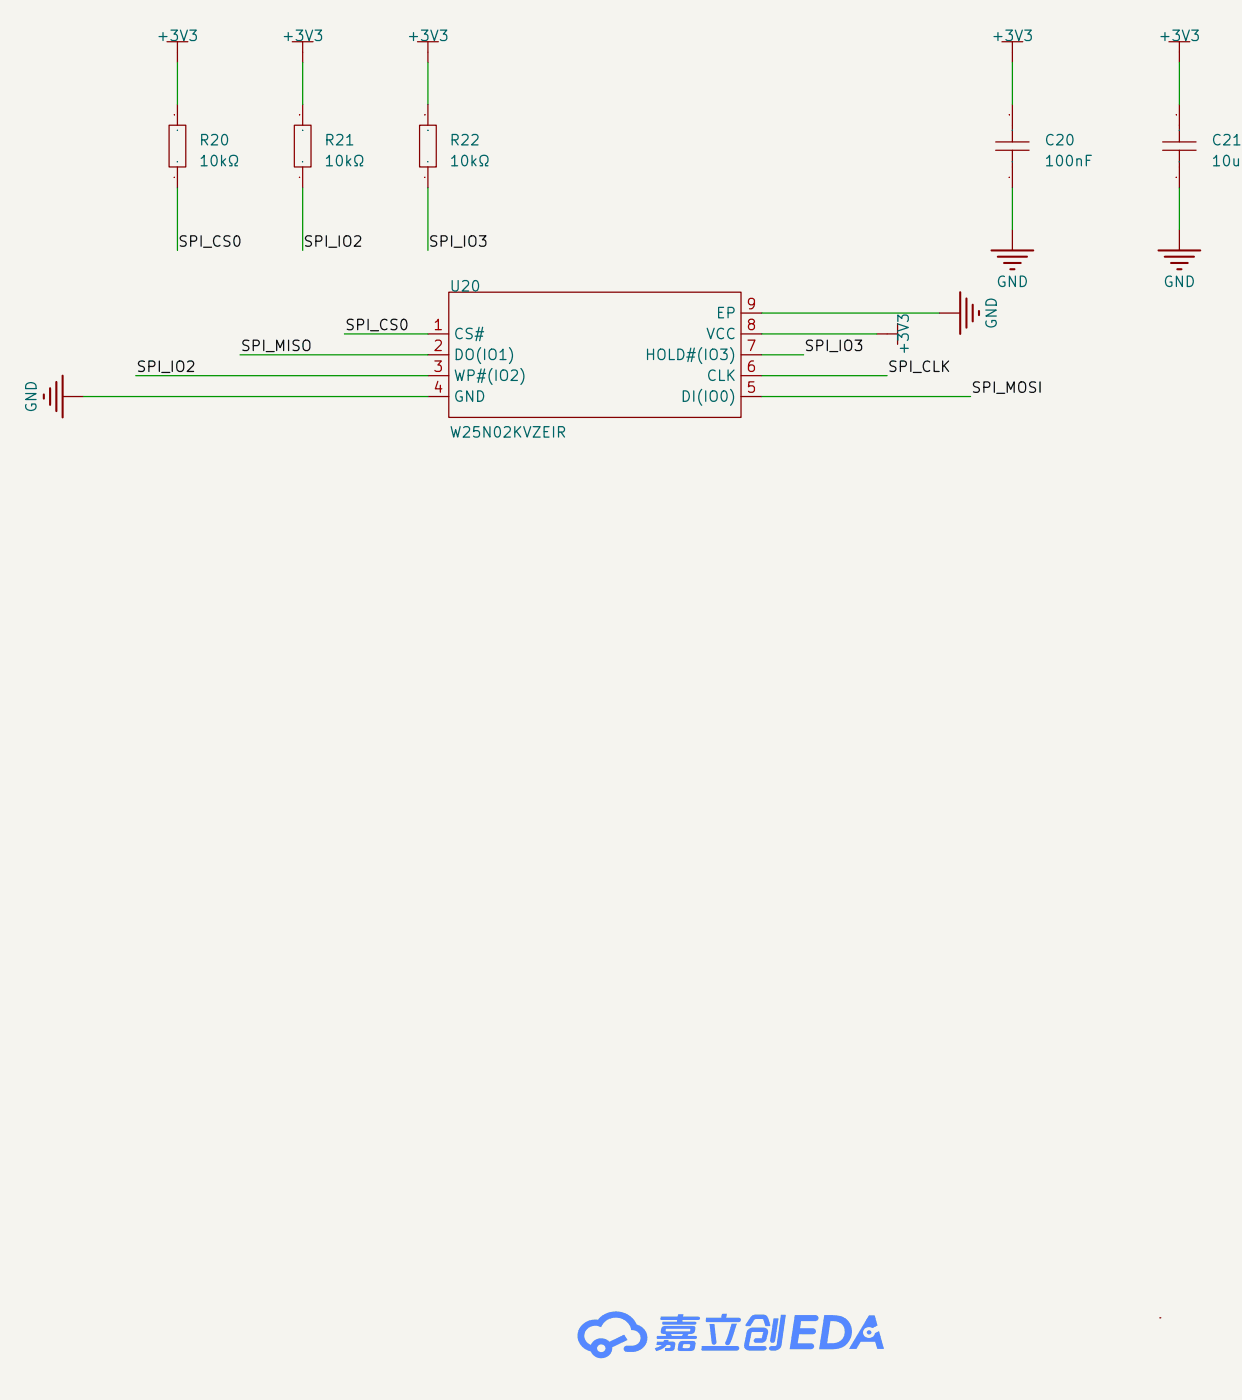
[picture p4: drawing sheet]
<svg xmlns="http://www.w3.org/2000/svg" width="151mm" height="170mm" viewBox="0 0 151 170" stroke-linecap="round" stroke-linejoin="round" font-family="sans-serif">
<path d="M0 0h151.1v170.4h-151.1z" fill="#f5f4ef" stroke="#f5f4ef" stroke-width=".12"/>
<path d="M109.2 39.4v2.5M123.2 27.9v2.6M106.7 40.6h2.5M141.1 160.4h.1" fill="none" stroke="#840000" stroke-width=".15"/>
<path d="M120.6 30.5h5.1M121.4 31.2h3.6M122.2 32h2M122.9 32.8h.5" fill="none" stroke="#840000" stroke-width=".25"/>
<g fill="#58f">
<path d="M70.8 161.2a2.61 2.61 0 0 1 2-.6l.4-.4a2.84 2.84 0 0 1 4.3 1 1.69 1.69 0 0 1 1.2 1.9 1.69 1.69 0 0 1-1.7 1.4h-.8l-.2-.1-.1-.3 .2-.3 1.1-.1 .4-.1 .2-.3 .1-.4v-.4l-.3-.4-.4-.2a.35 .35 0 0 1-.4-.1 .35 .35 0 0 1-.1-.3 1.95 1.95 0 0 0-1.8-1.1 1.95 1.95 0 0 0-1.8 1.1l-.7-.2a1.2 1.2 0 0 0-1.3 1 1.2 1.2 0 0 0 .8 1.4 1.4 1.4 0 0 1 2.3-.4l1.8-.9 .4 .7-1.9 .9v.1a1.36 1.36 0 0 1-1.1 1.2 1.36 1.36 0 0 1-1.5-.8l-.8-.4h1.6l.1 .3 .4 .2 .4-.2 .1-.4-.2-.3-.4-.1-.3 .2-.1 .3-1.7-.1a1.85 1.85 0 0 1-.2-2.8z"/>
<path d="M79.9 163.3h.8l.2-.2h.5l-.1 .2h.7l.2 .3-.2 .6-.3 .2h-.8v-.3h.5l.2-.2v-.2h-.5a2.12 2.12 0 0 1-1.3 .7l-.1-.3 .8-.4h-.6z"/>
<path d="M80.4 160.2h2.1l.1-.3h.6l-.1 .3h1.9l.1 .1 .1 .2-.2 .1h-1.9l-.1 .3h1.6l.1 .1-.1 .2h-3.9l-.1-.1v-.2h1.8v-.3h-1.9l-.1-.1z"/>
<path d="M80.6 161.5l.3-.1h3.5l.2 .2-.1 .6-.2 .1-.5 .1-.2 .2h1.1l.1 .1v.1l-.2 .2-4.6-.1-.1-.1v-.2h1.2l-.1-.2h.7v.2h1.3l.1-.2-2.4-.1-.3-.1v-.3h.6l.1 .1h2.7h.2v-.2l-.1-.1h-2.8l-.1 .1v.1h-.6z"/>
<path d="M82.7 163.3l.3-.1h1.5l.1 .3-.1 .7-.1 .1-.3 .1h-1.5l-.1-.2v-.2l1.3 .1 .1-.1 .1-.3-.1-.1h-.6l-.2 .1v.3h-.6z"/>
<path d="M86.3 161.1h.6l.3 2.3-.1 .1-.2 .1h-.2l-.1-.1z"/>
<path d="M85.9 160.4h1.9l.1-.5h.5v.5h1.5l.2 .1 .1 .1-.1 .2-.2 .1h-3.9l-.1-.1z"/>
<path d="M89 161.1h.7l-.8 2.3-.2 .3h-.2l-.2-.1-.1-.2z"/>
<path d="M85.4 163.8h4.3l.2 .1 .1 .2-.1 .2-.2 .1h-4.2l-.1-.2z"/>
<path d="M91.4 160.2l.5-.2 1.3 .1 .3 .3 .2 .9-.6 .1-.3-.9h-.8l-.2 .1-.5 .8h-.5l-.1-.2z"/>
<path d="M91 161.8l.6-.2h1.4l.3 .2 .2 .4-.3 .9-.1 .2-.4 .1h-.9l-.1-.2 .2-.3 .8-.1 .2-.7h-1.4l-.4 1.6 .1 .1h1.9l.2 .2-.1 .3-.2 .1h-1.8l-.5-.2-.2-.5 .4-1.6z"/>
<path d="M94.1 160.5h.6l-.4 2.7-.1 .2h-.2l-.2-.1-.1-.1z"/>
<path d="M95 160h.6l-.5 3.7a.86 .86 0 0 1-.8 .7l-.6-.1-.1-.2 .2-.3h.6l.1-.1z"/>
<path d="M96.7 160h2.5l.4 .3v.3l-.3 .2h-1.8l-.2 .9h1.7l.2 .1 .1 .3-.1 .2-.3 .1h-1.7l-.1 1.1h1.7l.3 .3-.2 .4h-2.8z"/>
<path d="M100.3 160l1.3 .1 .7 .1 .6 .3 .5 .5 .2 .7v.9l-.4 .7-.5 .6-1 .3h-2l.1-.7h1.5l.6-.1 .6-.4 .3-.6-.1-.8-.3-.5-.5-.2-.8-.1-.5 2.7h-.8z"/>
<path d="M105.7 160.1h.7l.4 1.2-.6 .3-.5-.1-.4 .1-.3 .4 .1 .4 .3 .4h.5l.4-.2 .2-.4 .5-.2 .6 2.2h-.9l-.2-.9h-1.8l-.5 .9h-.9z"/>
<circle cx="105.8" cy="162.2" r=".27"/>
</g>
<g fill="none" stroke="#840000" stroke-width=".15">
<path d="M20.3 5.1h2.6M20.6 15.2h2v5.1h-2zM21.6 5.1v2.5M21.6 12.7v2.5M35.6 5.1h2.5M35.8 15.2h2v5.1h-2zM36.8 5.1v2.5M36.8 12.7v2.5M50.8 5.1h2.5M51.1 15.2h2v5.1h-2zM52.1 5.1v2.5M52.1 12.7v2.5"/>
<path d="M121.2 17.3h4M121.2 18.3h4M121.9 5.1h2.6M123.2 5.1v2.5M123.2 12.7v4.6M123.2 18.3v4.6M141.5 17.3h4M141.5 18.3h4M142.2 5.1h2.6M143.5 5.1v2.5M143.5 12.7v4.6M143.5 18.3v4.6"/>
<path d="M21.6 20.3v2.6M36.8 20.3v2.6M52.1 20.3v2.6M54.6 35.6h35.6v15.2h-35.6zM90.2 38.1h2.5M114.3 38.1h2.5M143.5 27.9v2.6M7.6 48.3h2.6M52.1 40.6h2.5M52.1 43.2h2.5M52.1 45.7h2.5M52.1 48.3h2.5"/>
<path d="M90.2 40.6h2.5M90.2 43.2h2.5M90.2 45.7h2.5M90.2 48.3h2.5"/>
</g>
<path d="M116.8 35.6v5M117.6 36.3v3.6M118.4 37.1v2M119.1 37.8v.6M141 30.5h5M141.7 31.2h3.6M142.5 32h2M143.3 32.8h.5M5.3 48v.5M6.1 47.2v2.1M6.9 46.5v3.5M7.6 45.7v5.1" fill="none" stroke="#840000" stroke-width=".25"/>
<g fill="none" stroke="#009600" stroke-width=".15">
<path d="M21.6 7.6v5.1M36.8 7.6v5.1M52.1 7.6v5.1M123.2 7.6v5.1M143.5 7.6v5.1M21.6 22.9v7.6M36.8 22.9v7.6M52.1 22.9v7.6M92.7 38.1h21.6M123.2 22.9v5M143.5 22.9v5M10.2 48.3h41.9"/>
<path d="M16.5 45.7h35.6M29.2 43.2h22.9M41.9 40.6h10.2M92.7 48.3h25.4M92.7 45.7h15.2M92.7 40.6h14M92.7 43.2h5.1"/>
</g>
<g font-size="1.3" fill="#006464">
<text x="18.9" y="5.3">+3V3</text>
<text x="34.2" y="5.3">+3V3</text>
<text x="49.4" y="5.3">+3V3</text>
<text x="120.5" y="5.3">+3V3</text>
<text x="140.8" y="5.3">+3V3</text>
<text x="24.1" y="18">R20</text>
<text x="24.1" y="20.6">10kΩ</text>
<text x="39.4" y="18">R21</text>
<text x="39.4" y="20.6">10kΩ</text>
<text x="54.6" y="18">R22</text>
<text x="54.6" y="20.6">10kΩ</text>
<text x="127" y="18">C20</text>
<text x="127" y="20.6">100nF</text>
<text x="147.3" y="18">C21</text>
<text x="147.3" y="20.6">10uF</text>
<text x="54.6" y="35.8">U20</text>
<text x="121.1" y="35.3">GND</text>
<text x="141.4" y="35.3">GND</text>
<text x="55.1" y="41.6">CS#</text>
<text x="85.8" y="41.6">VCC</text>
<text x="87" y="39.1">EP</text>
<text x="121.6" y="40.2" transform="rotate(-90 121.6 40.2)">GND</text>
<text x="55.1" y="44.1">DO(IO1)</text>
<text x="55.1" y="46.7">WP#(IO2)</text>
<text x="78.4" y="44.1">HOLD#(IO3)</text>
<text x="85.9" y="46.7">CLK</text>
<text x="110.9" y="43.3" transform="rotate(-90 110.9 43.3)">+3V3</text>
<text x="4.8" y="50.3" transform="rotate(-90 4.8 50.3)">GND</text>
<text x="54.6" y="53.6">W25N02KVZEIR</text>
<text x="55.1" y="49.2">GND</text>
<text x="82.7" y="49.2">DI(IO0)</text>
</g>
<g font-size="1.3" fill="#0f0f0f">
<text x="21.6" y="30.4">SPI_CS0</text>
<text x="36.8" y="30.4">SPI_IO2</text>
<text x="52" y="30.4">SPI_IO3</text>
<text x="41.9" y="40.5">SPI_CS0</text>
<text x="16.5" y="45.6">SPI_IO2</text>
<text x="29.2" y="43.1">SPI_MISO</text>
<text x="97.8" y="43.1">SPI_IO3</text>
<text x="107.9" y="45.6">SPI_CLK</text>
<text x="118.1" y="48.1">SPI_MOSI</text>
</g>
<g font-size="1.3" fill="#a90000">
<text x="52.6" y="40.5">1</text>
<text x="90.7" y="40.5">8</text>
<text x="90.7" y="38">9</text>
<text x="52.6" y="43">2</text>
<text x="52.6" y="45.6">3</text>
<text x="90.7" y="45.6">6</text>
<text x="90.7" y="43">7</text>
<text x="52.6" y="48.1">4</text>
<text x="90.7" y="48.1">5</text>
</g>
</svg>
